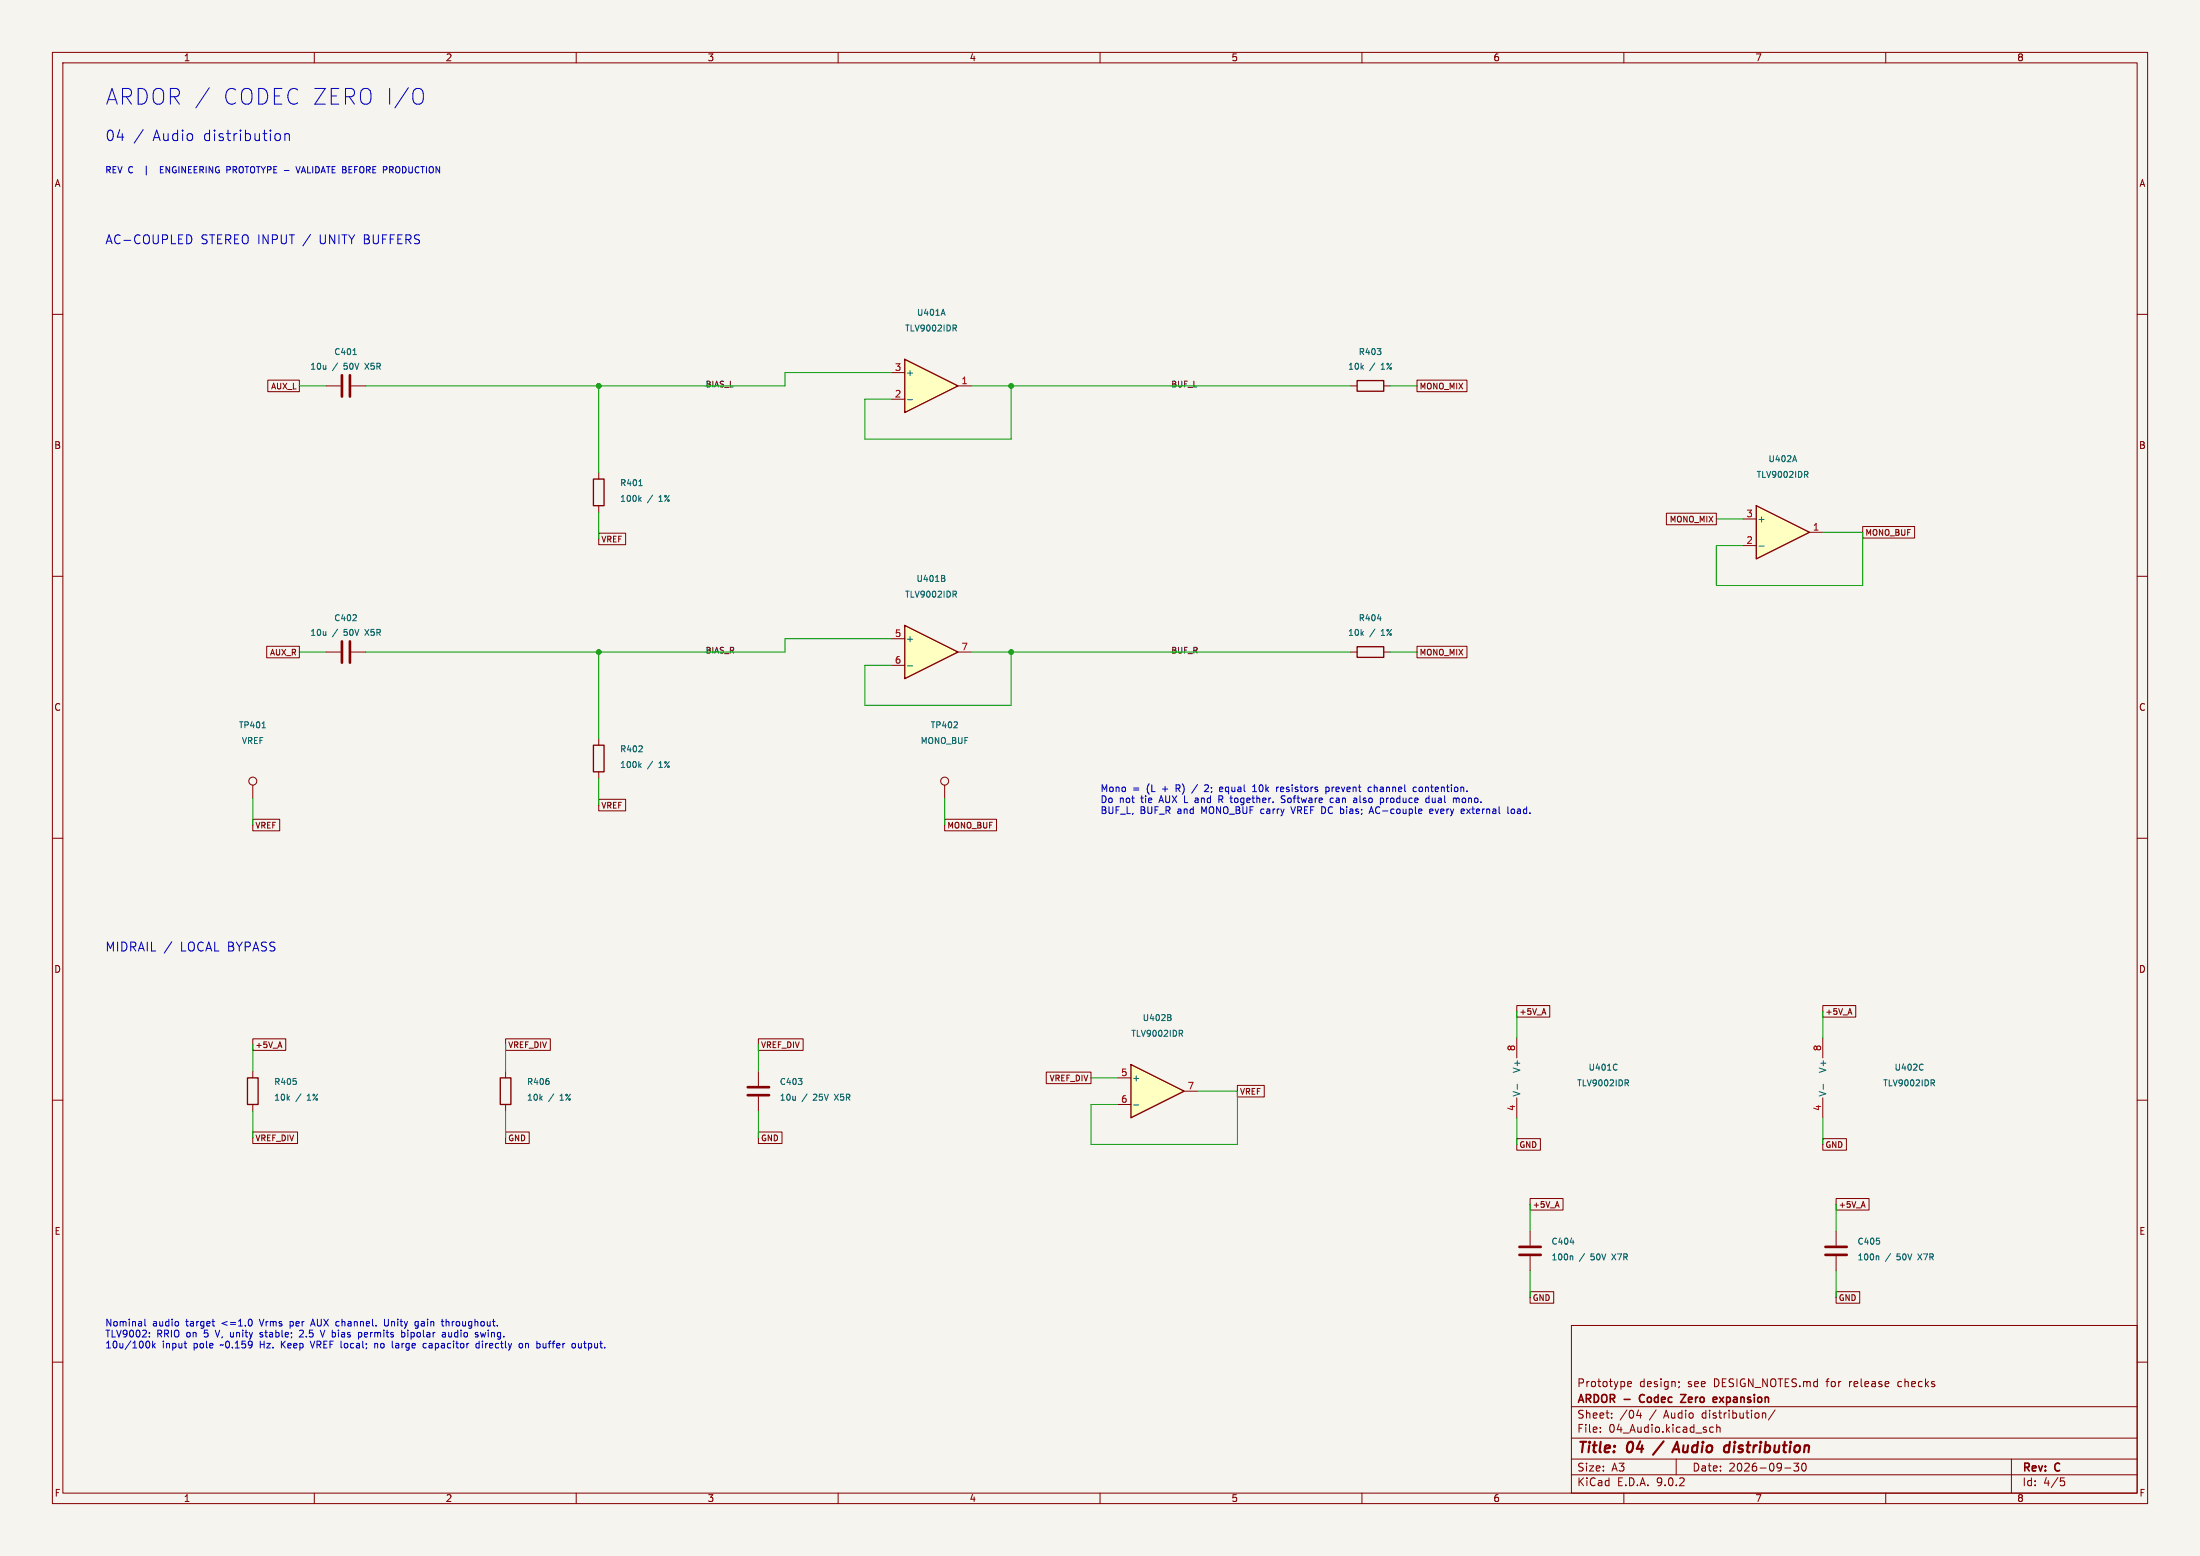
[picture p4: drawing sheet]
(kicad_sch (version 20250114) (generator "eeschema") (paper "A3") (title_block (title "04 / Audio distribution") (date "2026-09-30") (rev "C") (company "ARDOR - Codec Zero expansion") (comment 1 "Prototype design; see DESIGN_NOTES.md for release checks")) (lib_symbols (symbol "Ardor:C" (pin_numbers (hide yes)) (pin_names (offset 0.254)) (exclude_from_sim no) (in_bom yes) (on_board yes) (property "Reference" "C" (at 0.635 2.54 0) (effects (font (size 1.27 1.27)) (justify left))) (property "Value" "C" (at 0.635 -2.54 0) (effects (font (size 1.27 1.27)) (justify left))) (property "Footprint" "" (at 0.9652 -3.81 0) (effects (font (size 1.27 1.27)) (hide yes))) (property "Datasheet" "~" (at 0 0 0) (effects (font (size 1.27 1.27)) (hide yes))) (property "Description" "Unpolarized capacitor" (at 0 0 0) (effects (font (size 1.27 1.27)) (hide yes))) (property "ki_keywords" "cap capacitor" (at 0 0 0) (effects (font (size 1.27 1.27)) (hide yes))) (property "ki_fp_filters" "C_*" (at 0 0 0) (effects (font (size 1.27 1.27)) (hide yes))) (symbol "C_0_1" (polyline (pts (xy -2.032 0.762) (xy 2.032 0.762)) (stroke (width 0.508) (type default)) (fill (type none))) (polyline (pts (xy -2.032 -0.762) (xy 2.032 -0.762)) (stroke (width 0.508) (type default)) (fill (type none)))) (symbol "C_1_1" (pin passive line (at 0 3.81 270) (length 2.794) (name "~" (effects (font (size 1.27 1.27)))) (number "1" (effects (font (size 1.27 1.27))))) (pin passive line (at 0 -3.81 90) (length 2.794) (name "~" (effects (font (size 1.27 1.27)))) (number "2" (effects (font (size 1.27 1.27)))))) (embedded_fonts no))(symbol "Ardor:R" (pin_numbers (hide yes)) (pin_names (offset 0)) (exclude_from_sim no) (in_bom yes) (on_board yes) (property "Reference" "R" (at 2.032 0 90) (effects (font (size 1.27 1.27)))) (property "Value" "R" (at 0 0 90) (effects (font (size 1.27 1.27)))) (property "Footprint" "" (at -1.778 0 90) (effects (font (size 1.27 1.27)) (hide yes))) (property "Datasheet" "~" (at 0 0 0) (effects (font (size 1.27 1.27)) (hide yes))) (property "Description" "Resistor" (at 0 0 0) (effects (font (size 1.27 1.27)) (hide yes))) (property "ki_keywords" "R res resistor" (at 0 0 0) (effects (font (size 1.27 1.27)) (hide yes))) (property "ki_fp_filters" "R_*" (at 0 0 0) (effects (font (size 1.27 1.27)) (hide yes))) (symbol "R_0_1" (rectangle (start -1.016 -2.54) (end 1.016 2.54) (stroke (width 0.254) (type default)) (fill (type none)))) (symbol "R_1_1" (pin passive line (at 0 3.81 270) (length 1.27) (name "~" (effects (font (size 1.27 1.27)))) (number "1" (effects (font (size 1.27 1.27))))) (pin passive line (at 0 -3.81 90) (length 1.27) (name "~" (effects (font (size 1.27 1.27)))) (number "2" (effects (font (size 1.27 1.27)))))) (embedded_fonts no))(symbol "Ardor:TLV9002" (pin_names (offset 0.127)) (exclude_from_sim no) (in_bom yes) (on_board yes) (property "Reference" "U" (at 0 5.08 0) (effects (font (size 1.27 1.27)) (justify left))) (property "Value" "LM2904" (at 0 -5.08 0) (effects (font (size 1.27 1.27)) (justify left))) (property "Footprint" "" (at 0 0 0) (effects (font (size 1.27 1.27)) (hide yes))) (property "Datasheet" "http://www.ti.com/lit/ds/symlink/lm358.pdf" (at 0 0 0) (effects (font (size 1.27 1.27)) (hide yes))) (property "Description" "Dual Operational Amplifiers, DIP-8/SOIC-8/TSSOP-8/VSSOP-8" (at 0 0 0) (effects (font (size 1.27 1.27)) (hide yes))) (property "ki_locked" "" (at 0 0 0) (effects (font (size 1.27 1.27)))) (property "ki_keywords" "dual opamp" (at 0 0 0) (effects (font (size 1.27 1.27)) (hide yes))) (property "ki_fp_filters" "SOIC*3.9x4.9mm*P1.27mm* DIP*W7.62mm* TO*99* OnSemi*Micro8* TSSOP*3x3mm*P0.65mm* TSSOP*4.4x3mm*P0.65mm* MSOP*3x3mm*P0.65mm* SSOP*3.9x4.9mm*P0.635mm* LFCSP*2x2mm*P0.5mm* *SIP* SOIC*5.3x6.2mm*P1.27mm*" (at 0 0 0) (effects (font (size 1.27 1.27)) (hide yes))) (symbol "TLV9002_1_1" (polyline (pts (xy -5.08 5.08) (xy 5.08 0) (xy -5.08 -5.08) (xy -5.08 5.08)) (stroke (width 0.254) (type default)) (fill (type background))) (pin input line (at -7.62 2.54 0) (length 2.54) (name "+" (effects (font (size 1.27 1.27)))) (number "3" (effects (font (size 1.27 1.27))))) (pin input line (at -7.62 -2.54 0) (length 2.54) (name "-" (effects (font (size 1.27 1.27)))) (number "2" (effects (font (size 1.27 1.27))))) (pin output line (at 7.62 0 180) (length 2.54) (name "~" (effects (font (size 1.27 1.27)))) (number "1" (effects (font (size 1.27 1.27)))))) (symbol "TLV9002_2_1" (polyline (pts (xy -5.08 5.08) (xy 5.08 0) (xy -5.08 -5.08) (xy -5.08 5.08)) (stroke (width 0.254) (type default)) (fill (type background))) (pin input line (at -7.62 2.54 0) (length 2.54) (name "+" (effects (font (size 1.27 1.27)))) (number "5" (effects (font (size 1.27 1.27))))) (pin input line (at -7.62 -2.54 0) (length 2.54) (name "-" (effects (font (size 1.27 1.27)))) (number "6" (effects (font (size 1.27 1.27))))) (pin output line (at 7.62 0 180) (length 2.54) (name "~" (effects (font (size 1.27 1.27)))) (number "7" (effects (font (size 1.27 1.27)))))) (symbol "TLV9002_3_1" (pin power_in line (at -2.54 7.62 270) (length 3.81) (name "V+" (effects (font (size 1.27 1.27)))) (number "8" (effects (font (size 1.27 1.27))))) (pin power_in line (at -2.54 -7.62 90) (length 3.81) (name "V-" (effects (font (size 1.27 1.27)))) (number "4" (effects (font (size 1.27 1.27)))))) (embedded_fonts no))(symbol "Ardor:TestPoint" (pin_numbers (hide yes)) (pin_names (offset 0.762) (hide yes)) (exclude_from_sim no) (in_bom yes) (on_board yes) (property "Reference" "TP" (at 0 6.858 0) (effects (font (size 1.27 1.27)))) (property "Value" "TestPoint" (at 0 5.08 0) (effects (font (size 1.27 1.27)))) (property "Footprint" "" (at 5.08 0 0) (effects (font (size 1.27 1.27)) (hide yes))) (property "Datasheet" "~" (at 5.08 0 0) (effects (font (size 1.27 1.27)) (hide yes))) (property "Description" "test point" (at 0 0 0) (effects (font (size 1.27 1.27)) (hide yes))) (property "ki_keywords" "test point tp" (at 0 0 0) (effects (font (size 1.27 1.27)) (hide yes))) (property "ki_fp_filters" "Pin* Test*" (at 0 0 0) (effects (font (size 1.27 1.27)) (hide yes))) (symbol "TestPoint_0_1" (circle (center 0 3.302) (radius 0.762) (stroke (width 0) (type default)) (fill (type none)))) (symbol "TestPoint_1_1" (pin passive line (at 0 0 90) (length 2.54) (name "1" (effects (font (size 1.27 1.27)))) (number "1" (effects (font (size 1.27 1.27)))))) (embedded_fonts no)))(text "ARDOR / CODEC ZERO I/O" (at 20 17 0) (effects (font (size 3 3)) (justify left top)))(text "04 / Audio distribution" (at 20 25 0) (effects (font (size 2 2)) (justify left top)))(text "REV C  |  ENGINEERING PROTOTYPE - VALIDATE BEFORE PRODUCTION" (at 20 32 0) (effects (font (size 1.2 1.2)) (justify left top)))(text "AC-COUPLED STEREO INPUT / UNITY BUFFERS" (at 20 45 0) (effects (font (size 1.7 1.7)) (justify left top)))(symbol (lib_id "Ardor:C") (at 66.04 73.66 90) (unit 1) (in_bom yes) (on_board yes) (dnp no) (property "Reference" "C401" (at 66.04 67.16 90) (effects (font (size 1.15 1.15))))(property "Value" "10u / 50V X5R" (at 66.04 69.96 90) (effects (font (size 1.15 1.15))))(property "Footprint" "Capacitor_SMD:C_1206_3216Metric" (at 66.04 73.66 90) (effects (font (size 1.15 1.15)) (hide yes)))(property "Datasheet" "https://www.lcsc.com/datasheet/lcsc_datasheet_2304140030_Samsung-Electro-Mechanics-CL31A106KBHNNNE_C13585.pdf" (at 66.04 73.66 90) (effects (font (size 1.15 1.15)) (hide yes)))(property "MPN" "Samsung Electro-Mechanics CL31A106KBHNNNE" (at 66.04 73.66 90) (effects (font (size 1.15 1.15)) (hide yes)))(property "JLCPCB Part #" "C13585" (at 66.04 73.66 90) (effects (font (size 1.15 1.15)) (hide yes))) (pin "1")(pin "2"))(global_label "AUX_L" (shape passive) (at 57.15 73.66 180) (effects (font (size 1.1 1.1)) (justify right)) (property "Intersheetrefs" "${INTERSHEET_REFS}" (at 57.15 73.66 180) (effects (font (size 1 1)) (hide yes))))(symbol (lib_id "Ardor:R") (at 114.3 93.97999999999999 0) (unit 1) (in_bom yes) (on_board yes) (dnp no) (property "Reference" "R401" (at 118.3 92.17999999999999 0) (effects (font (size 1.15 1.15)) (justify left)))(property "Value" "100k / 1%" (at 118.3 95.17999999999999 0) (effects (font (size 1.15 1.15)) (justify left)))(property "Footprint" "Resistor_SMD:R_0603_1608Metric" (at 114.3 93.97999999999999 0) (effects (font (size 1.15 1.15)) (hide yes)))(property "Datasheet" "https://www.lcsc.com/datasheet/lcsc_datasheet_2206010045_UNI-ROYAL-Uniroyal-Elec-0603WAF1003T5E_C25803.pdf" (at 114.3 93.97999999999999 0) (effects (font (size 1.15 1.15)) (hide yes)))(property "MPN" "UNI-ROYAL 0603WAF1003T5E" (at 114.3 93.97999999999999 0) (effects (font (size 1.15 1.15)) (hide yes)))(property "JLCPCB Part #" "C25803" (at 114.3 93.97999999999999 0) (effects (font (size 1.15 1.15)) (hide yes))) (pin "1")(pin "2"))(global_label "VREF" (shape passive) (at 114.3 102.87 0) (effects (font (size 1.1 1.1)) (justify left)) (property "Intersheetrefs" "${INTERSHEET_REFS}" (at 114.3 102.87 0) (effects (font (size 1 1)) (hide yes))))(symbol (lib_id "Ardor:TLV9002") (at 177.8 73.66 0) (unit 1) (in_bom yes) (on_board yes) (dnp no) (property "Reference" "U401" (at 177.8 59.66 0) (effects (font (size 1.15 1.15))))(property "Value" "TLV9002IDR" (at 177.8 62.66 0) (effects (font (size 1.15 1.15))))(property "Footprint" "Package_SO:SOIC-8_3.9x4.9mm_P1.27mm" (at 177.8 73.66 0) (effects (font (size 1.15 1.15)) (hide yes)))(property "Datasheet" "https://www.lcsc.com/datasheet/lcsc_datasheet_2304140030_Texas-Instruments-TLV9002IDR_C398360.pdf" (at 177.8 73.66 0) (effects (font (size 1.15 1.15)) (hide yes)))(property "MPN" "Texas Instruments TLV9002IDR" (at 177.8 73.66 0) (effects (font (size 1.15 1.15)) (hide yes)))(property "JLCPCB Part #" "C398360" (at 177.8 73.66 0) (effects (font (size 1.15 1.15)) (hide yes))) (pin "3")(pin "2")(pin "1"))(symbol (lib_id "Ardor:R") (at 261.62 73.66 90) (unit 1) (in_bom yes) (on_board yes) (dnp no) (property "Reference" "R403" (at 261.62 67.16 90) (effects (font (size 1.15 1.15))))(property "Value" "10k / 1%" (at 261.62 69.96 90) (effects (font (size 1.15 1.15))))(property "Footprint" "Resistor_SMD:R_0603_1608Metric" (at 261.62 73.66 90) (effects (font (size 1.15 1.15)) (hide yes)))(property "Datasheet" "https://www.lcsc.com/datasheet/lcsc_datasheet_2206010045_UNI-ROYAL-Uniroyal-Elec-0603WAF1002T5E_C25804.pdf" (at 261.62 73.66 90) (effects (font (size 1.15 1.15)) (hide yes)))(property "MPN" "UNI-ROYAL 0603WAF1002T5E" (at 261.62 73.66 90) (effects (font (size 1.15 1.15)) (hide yes)))(property "JLCPCB Part #" "C25804" (at 261.62 73.66 90) (effects (font (size 1.15 1.15)) (hide yes))) (pin "1")(pin "2"))(global_label "MONO_MIX" (shape passive) (at 270.51 73.66 0) (effects (font (size 1.1 1.1)) (justify left)) (property "Intersheetrefs" "${INTERSHEET_REFS}" (at 270.51 73.66 0) (effects (font (size 1 1)) (hide yes))))(symbol (lib_id "Ardor:C") (at 66.04 124.46 90) (unit 1) (in_bom yes) (on_board yes) (dnp no) (property "Reference" "C402" (at 66.04 117.96 90) (effects (font (size 1.15 1.15))))(property "Value" "10u / 50V X5R" (at 66.04 120.75999999999999 90) (effects (font (size 1.15 1.15))))(property "Footprint" "Capacitor_SMD:C_1206_3216Metric" (at 66.04 124.46 90) (effects (font (size 1.15 1.15)) (hide yes)))(property "Datasheet" "https://www.lcsc.com/datasheet/lcsc_datasheet_2304140030_Samsung-Electro-Mechanics-CL31A106KBHNNNE_C13585.pdf" (at 66.04 124.46 90) (effects (font (size 1.15 1.15)) (hide yes)))(property "MPN" "Samsung Electro-Mechanics CL31A106KBHNNNE" (at 66.04 124.46 90) (effects (font (size 1.15 1.15)) (hide yes)))(property "JLCPCB Part #" "C13585" (at 66.04 124.46 90) (effects (font (size 1.15 1.15)) (hide yes))) (pin "1")(pin "2"))(global_label "AUX_R" (shape passive) (at 57.15 124.46 180) (effects (font (size 1.1 1.1)) (justify right)) (property "Intersheetrefs" "${INTERSHEET_REFS}" (at 57.15 124.46 180) (effects (font (size 1 1)) (hide yes))))(symbol (lib_id "Ardor:R") (at 114.3 144.78 0) (unit 1) (in_bom yes) (on_board yes) (dnp no) (property "Reference" "R402" (at 118.3 142.98 0) (effects (font (size 1.15 1.15)) (justify left)))(property "Value" "100k / 1%" (at 118.3 145.98 0) (effects (font (size 1.15 1.15)) (justify left)))(property "Footprint" "Resistor_SMD:R_0603_1608Metric" (at 114.3 144.78 0) (effects (font (size 1.15 1.15)) (hide yes)))(property "Datasheet" "https://www.lcsc.com/datasheet/lcsc_datasheet_2206010045_UNI-ROYAL-Uniroyal-Elec-0603WAF1003T5E_C25803.pdf" (at 114.3 144.78 0) (effects (font (size 1.15 1.15)) (hide yes)))(property "MPN" "UNI-ROYAL 0603WAF1003T5E" (at 114.3 144.78 0) (effects (font (size 1.15 1.15)) (hide yes)))(property "JLCPCB Part #" "C25803" (at 114.3 144.78 0) (effects (font (size 1.15 1.15)) (hide yes))) (pin "1")(pin "2"))(global_label "VREF" (shape passive) (at 114.3 153.67 0) (effects (font (size 1.1 1.1)) (justify left)) (property "Intersheetrefs" "${INTERSHEET_REFS}" (at 114.3 153.67 0) (effects (font (size 1 1)) (hide yes))))(symbol (lib_id "Ardor:TLV9002") (at 177.8 124.46 0) (unit 2) (in_bom yes) (on_board yes) (dnp no) (property "Reference" "U401" (at 177.8 110.46 0) (effects (font (size 1.15 1.15))))(property "Value" "TLV9002IDR" (at 177.8 113.46 0) (effects (font (size 1.15 1.15))))(property "Footprint" "Package_SO:SOIC-8_3.9x4.9mm_P1.27mm" (at 177.8 124.46 0) (effects (font (size 1.15 1.15)) (hide yes)))(property "Datasheet" "https://www.lcsc.com/datasheet/lcsc_datasheet_2304140030_Texas-Instruments-TLV9002IDR_C398360.pdf" (at 177.8 124.46 0) (effects (font (size 1.15 1.15)) (hide yes)))(property "MPN" "Texas Instruments TLV9002IDR" (at 177.8 124.46 0) (effects (font (size 1.15 1.15)) (hide yes)))(property "JLCPCB Part #" "C398360" (at 177.8 124.46 0) (effects (font (size 1.15 1.15)) (hide yes))) (pin "5")(pin "6")(pin "7"))(symbol (lib_id "Ardor:R") (at 261.62 124.46 90) (unit 1) (in_bom yes) (on_board yes) (dnp no) (property "Reference" "R404" (at 261.62 117.96 90) (effects (font (size 1.15 1.15))))(property "Value" "10k / 1%" (at 261.62 120.75999999999999 90) (effects (font (size 1.15 1.15))))(property "Footprint" "Resistor_SMD:R_0603_1608Metric" (at 261.62 124.46 90) (effects (font (size 1.15 1.15)) (hide yes)))(property "Datasheet" "https://www.lcsc.com/datasheet/lcsc_datasheet_2206010045_UNI-ROYAL-Uniroyal-Elec-0603WAF1002T5E_C25804.pdf" (at 261.62 124.46 90) (effects (font (size 1.15 1.15)) (hide yes)))(property "MPN" "UNI-ROYAL 0603WAF1002T5E" (at 261.62 124.46 90) (effects (font (size 1.15 1.15)) (hide yes)))(property "JLCPCB Part #" "C25804" (at 261.62 124.46 90) (effects (font (size 1.15 1.15)) (hide yes))) (pin "1")(pin "2"))(global_label "MONO_MIX" (shape passive) (at 270.51 124.46 0) (effects (font (size 1.1 1.1)) (justify left)) (property "Intersheetrefs" "${INTERSHEET_REFS}" (at 270.51 124.46 0) (effects (font (size 1 1)) (hide yes))))(symbol (lib_id "Ardor:TLV9002") (at 340.36 101.6 0) (unit 1) (in_bom yes) (on_board yes) (dnp no) (property "Reference" "U402" (at 340.36 87.6 0) (effects (font (size 1.15 1.15))))(property "Value" "TLV9002IDR" (at 340.36 90.6 0) (effects (font (size 1.15 1.15))))(property "Footprint" "Package_SO:SOIC-8_3.9x4.9mm_P1.27mm" (at 340.36 101.6 0) (effects (font (size 1.15 1.15)) (hide yes)))(property "Datasheet" "https://www.lcsc.com/datasheet/lcsc_datasheet_2304140030_Texas-Instruments-TLV9002IDR_C398360.pdf" (at 340.36 101.6 0) (effects (font (size 1.15 1.15)) (hide yes)))(property "MPN" "Texas Instruments TLV9002IDR" (at 340.36 101.6 0) (effects (font (size 1.15 1.15)) (hide yes)))(property "JLCPCB Part #" "C398360" (at 340.36 101.6 0) (effects (font (size 1.15 1.15)) (hide yes))) (pin "3")(pin "2")(pin "1"))(global_label "MONO_MIX" (shape passive) (at 327.66 99.06 180) (effects (font (size 1.1 1.1)) (justify right)) (property "Intersheetrefs" "${INTERSHEET_REFS}" (at 327.66 99.06 180) (effects (font (size 1 1)) (hide yes))))(global_label "MONO_BUF" (shape passive) (at 355.6 101.6 0) (effects (font (size 1.1 1.1)) (justify left)) (property "Intersheetrefs" "${INTERSHEET_REFS}" (at 355.6 101.6 0) (effects (font (size 1 1)) (hide yes))))(text "Mono = (L + R) / 2; equal 10k resistors prevent channel contention.\nDo not tie AUX L and R together. Software can also produce dual mono.\nBUF_L, BUF_R and MONO_BUF carry VREF DC bias; AC-couple every external load." (at 210 150 0) (effects (font (size 1.3 1.3)) (justify left top)))(text "MIDRAIL / LOCAL BYPASS" (at 20 180 0) (effects (font (size 1.7 1.7)) (justify left top)))(symbol (lib_id "Ardor:R") (at 48.26 208.28 0) (unit 1) (in_bom yes) (on_board yes) (dnp no) (property "Reference" "R405" (at 52.26 206.48 0) (effects (font (size 1.15 1.15)) (justify left)))(property "Value" "10k / 1%" (at 52.26 209.48 0) (effects (font (size 1.15 1.15)) (justify left)))(property "Footprint" "Resistor_SMD:R_0603_1608Metric" (at 48.26 208.28 0) (effects (font (size 1.15 1.15)) (hide yes)))(property "Datasheet" "https://www.lcsc.com/datasheet/lcsc_datasheet_2206010045_UNI-ROYAL-Uniroyal-Elec-0603WAF1002T5E_C25804.pdf" (at 48.26 208.28 0) (effects (font (size 1.15 1.15)) (hide yes)))(property "MPN" "UNI-ROYAL 0603WAF1002T5E" (at 48.26 208.28 0) (effects (font (size 1.15 1.15)) (hide yes)))(property "JLCPCB Part #" "C25804" (at 48.26 208.28 0) (effects (font (size 1.15 1.15)) (hide yes))) (pin "1")(pin "2"))(global_label "+5V_A" (shape passive) (at 48.26 199.39 0) (effects (font (size 1.1 1.1)) (justify left)) (property "Intersheetrefs" "${INTERSHEET_REFS}" (at 48.26 199.39 0) (effects (font (size 1 1)) (hide yes))))(global_label "VREF_DIV" (shape passive) (at 48.26 217.17 0) (effects (font (size 1.1 1.1)) (justify left)) (property "Intersheetrefs" "${INTERSHEET_REFS}" (at 48.26 217.17 0) (effects (font (size 1 1)) (hide yes))))(symbol (lib_id "Ardor:R") (at 96.52 208.28 0) (unit 1) (in_bom yes) (on_board yes) (dnp no) (property "Reference" "R406" (at 100.52 206.48 0) (effects (font (size 1.15 1.15)) (justify left)))(property "Value" "10k / 1%" (at 100.52 209.48 0) (effects (font (size 1.15 1.15)) (justify left)))(property "Footprint" "Resistor_SMD:R_0603_1608Metric" (at 96.52 208.28 0) (effects (font (size 1.15 1.15)) (hide yes)))(property "Datasheet" "https://www.lcsc.com/datasheet/lcsc_datasheet_2206010045_UNI-ROYAL-Uniroyal-Elec-0603WAF1002T5E_C25804.pdf" (at 96.52 208.28 0) (effects (font (size 1.15 1.15)) (hide yes)))(property "MPN" "UNI-ROYAL 0603WAF1002T5E" (at 96.52 208.28 0) (effects (font (size 1.15 1.15)) (hide yes)))(property "JLCPCB Part #" "C25804" (at 96.52 208.28 0) (effects (font (size 1.15 1.15)) (hide yes))) (pin "1")(pin "2"))(global_label "VREF_DIV" (shape passive) (at 96.52 199.39 0) (effects (font (size 1.1 1.1)) (justify left)) (property "Intersheetrefs" "${INTERSHEET_REFS}" (at 96.52 199.39 0) (effects (font (size 1 1)) (hide yes))))(global_label "GND" (shape passive) (at 96.52 217.17 0) (effects (font (size 1.1 1.1)) (justify left)) (property "Intersheetrefs" "${INTERSHEET_REFS}" (at 96.52 217.17 0) (effects (font (size 1 1)) (hide yes))))(symbol (lib_id "Ardor:C") (at 144.78 208.28 0) (unit 1) (in_bom yes) (on_board yes) (dnp no) (property "Reference" "C403" (at 148.78 206.48 0) (effects (font (size 1.15 1.15)) (justify left)))(property "Value" "10u / 25V X5R" (at 148.78 209.48 0) (effects (font (size 1.15 1.15)) (justify left)))(property "Footprint" "Capacitor_SMD:C_0805_2012Metric" (at 144.78 208.28 0) (effects (font (size 1.15 1.15)) (hide yes)))(property "Datasheet" "https://www.lcsc.com/datasheet/lcsc_datasheet_2304140030_Samsung-Electro-Mechanics-CL21A106KAYNNNE_C15850.pdf" (at 144.78 208.28 0) (effects (font (size 1.15 1.15)) (hide yes)))(property "MPN" "Samsung Electro-Mechanics CL21A106KAYNNNE" (at 144.78 208.28 0) (effects (font (size 1.15 1.15)) (hide yes)))(property "JLCPCB Part #" "C15850" (at 144.78 208.28 0) (effects (font (size 1.15 1.15)) (hide yes))) (pin "1")(pin "2"))(global_label "VREF_DIV" (shape passive) (at 144.78 199.39 0) (effects (font (size 1.1 1.1)) (justify left)) (property "Intersheetrefs" "${INTERSHEET_REFS}" (at 144.78 199.39 0) (effects (font (size 1 1)) (hide yes))))(global_label "GND" (shape passive) (at 144.78 217.17 0) (effects (font (size 1.1 1.1)) (justify left)) (property "Intersheetrefs" "${INTERSHEET_REFS}" (at 144.78 217.17 0) (effects (font (size 1 1)) (hide yes))))(symbol (lib_id "Ardor:TLV9002") (at 220.98 208.28 0) (unit 2) (in_bom yes) (on_board yes) (dnp no) (property "Reference" "U402" (at 220.98 194.28 0) (effects (font (size 1.15 1.15))))(property "Value" "TLV9002IDR" (at 220.98 197.28 0) (effects (font (size 1.15 1.15))))(property "Footprint" "Package_SO:SOIC-8_3.9x4.9mm_P1.27mm" (at 220.98 208.28 0) (effects (font (size 1.15 1.15)) (hide yes)))(property "Datasheet" "https://www.lcsc.com/datasheet/lcsc_datasheet_2304140030_Texas-Instruments-TLV9002IDR_C398360.pdf" (at 220.98 208.28 0) (effects (font (size 1.15 1.15)) (hide yes)))(property "MPN" "Texas Instruments TLV9002IDR" (at 220.98 208.28 0) (effects (font (size 1.15 1.15)) (hide yes)))(property "JLCPCB Part #" "C398360" (at 220.98 208.28 0) (effects (font (size 1.15 1.15)) (hide yes))) (pin "5")(pin "6")(pin "7"))(global_label "VREF_DIV" (shape passive) (at 208.28 205.74 180) (effects (font (size 1.1 1.1)) (justify right)) (property "Intersheetrefs" "${INTERSHEET_REFS}" (at 208.28 205.74 180) (effects (font (size 1 1)) (hide yes))))(global_label "VREF" (shape passive) (at 236.22 208.28 0) (effects (font (size 1.1 1.1)) (justify left)) (property "Intersheetrefs" "${INTERSHEET_REFS}" (at 236.22 208.28 0) (effects (font (size 1 1)) (hide yes))))(symbol (lib_id "Ardor:TLV9002") (at 292.1 205.74 0) (unit 3) (in_bom yes) (on_board yes) (dnp no) (property "Reference" "U401" (at 306.1 203.74 0) (effects (font (size 1.15 1.15))))(property "Value" "TLV9002IDR" (at 306.1 206.74 0) (effects (font (size 1.15 1.15))))(property "Footprint" "Package_SO:SOIC-8_3.9x4.9mm_P1.27mm" (at 292.1 205.74 0) (effects (font (size 1.15 1.15)) (hide yes)))(property "Datasheet" "https://www.lcsc.com/datasheet/lcsc_datasheet_2304140030_Texas-Instruments-TLV9002IDR_C398360.pdf" (at 292.1 205.74 0) (effects (font (size 1.15 1.15)) (hide yes)))(property "MPN" "Texas Instruments TLV9002IDR" (at 292.1 205.74 0) (effects (font (size 1.15 1.15)) (hide yes)))(property "JLCPCB Part #" "C398360" (at 292.1 205.74 0) (effects (font (size 1.15 1.15)) (hide yes))) (pin "8")(pin "4"))(global_label "+5V_A" (shape passive) (at 289.56 193.04 0) (effects (font (size 1.1 1.1)) (justify left)) (property "Intersheetrefs" "${INTERSHEET_REFS}" (at 289.56 193.04 0) (effects (font (size 1 1)) (hide yes))))(global_label "GND" (shape passive) (at 289.56 218.44 0) (effects (font (size 1.1 1.1)) (justify left)) (property "Intersheetrefs" "${INTERSHEET_REFS}" (at 289.56 218.44 0) (effects (font (size 1 1)) (hide yes))))(symbol (lib_id "Ardor:TLV9002") (at 350.52 205.74 0) (unit 3) (in_bom yes) (on_board yes) (dnp no) (property "Reference" "U402" (at 364.52 203.74 0) (effects (font (size 1.15 1.15))))(property "Value" "TLV9002IDR" (at 364.52 206.74 0) (effects (font (size 1.15 1.15))))(property "Footprint" "Package_SO:SOIC-8_3.9x4.9mm_P1.27mm" (at 350.52 205.74 0) (effects (font (size 1.15 1.15)) (hide yes)))(property "Datasheet" "https://www.lcsc.com/datasheet/lcsc_datasheet_2304140030_Texas-Instruments-TLV9002IDR_C398360.pdf" (at 350.52 205.74 0) (effects (font (size 1.15 1.15)) (hide yes)))(property "MPN" "Texas Instruments TLV9002IDR" (at 350.52 205.74 0) (effects (font (size 1.15 1.15)) (hide yes)))(property "JLCPCB Part #" "C398360" (at 350.52 205.74 0) (effects (font (size 1.15 1.15)) (hide yes))) (pin "8")(pin "4"))(global_label "+5V_A" (shape passive) (at 347.98 193.04 0) (effects (font (size 1.1 1.1)) (justify left)) (property "Intersheetrefs" "${INTERSHEET_REFS}" (at 347.98 193.04 0) (effects (font (size 1 1)) (hide yes))))(global_label "GND" (shape passive) (at 347.98 218.44 0) (effects (font (size 1.1 1.1)) (justify left)) (property "Intersheetrefs" "${INTERSHEET_REFS}" (at 347.98 218.44 0) (effects (font (size 1 1)) (hide yes))))(symbol (lib_id "Ardor:C") (at 292.1 238.76 0) (unit 1) (in_bom yes) (on_board yes) (dnp no) (property "Reference" "C404" (at 296.1 236.95999999999998 0) (effects (font (size 1.15 1.15)) (justify left)))(property "Value" "100n / 50V X7R" (at 296.1 239.95999999999998 0) (effects (font (size 1.15 1.15)) (justify left)))(property "Footprint" "Capacitor_SMD:C_0603_1608Metric" (at 292.1 238.76 0) (effects (font (size 1.15 1.15)) (hide yes)))(property "Datasheet" "https://www.lcsc.com/datasheet/lcsc_datasheet_2211101700_YAGEO-CC0603KRX7R9BB104_C14663.pdf" (at 292.1 238.76 0) (effects (font (size 1.15 1.15)) (hide yes)))(property "MPN" "YAGEO CC0603KRX7R9BB104" (at 292.1 238.76 0) (effects (font (size 1.15 1.15)) (hide yes)))(property "JLCPCB Part #" "C14663" (at 292.1 238.76 0) (effects (font (size 1.15 1.15)) (hide yes))) (pin "1")(pin "2"))(global_label "+5V_A" (shape passive) (at 292.1 229.87 0) (effects (font (size 1.1 1.1)) (justify left)) (property "Intersheetrefs" "${INTERSHEET_REFS}" (at 292.1 229.87 0) (effects (font (size 1 1)) (hide yes))))(global_label "GND" (shape passive) (at 292.1 247.65 0) (effects (font (size 1.1 1.1)) (justify left)) (property "Intersheetrefs" "${INTERSHEET_REFS}" (at 292.1 247.65 0) (effects (font (size 1 1)) (hide yes))))(symbol (lib_id "Ardor:C") (at 350.52 238.76 0) (unit 1) (in_bom yes) (on_board yes) (dnp no) (property "Reference" "C405" (at 354.52 236.95999999999998 0) (effects (font (size 1.15 1.15)) (justify left)))(property "Value" "100n / 50V X7R" (at 354.52 239.95999999999998 0) (effects (font (size 1.15 1.15)) (justify left)))(property "Footprint" "Capacitor_SMD:C_0603_1608Metric" (at 350.52 238.76 0) (effects (font (size 1.15 1.15)) (hide yes)))(property "Datasheet" "https://www.lcsc.com/datasheet/lcsc_datasheet_2211101700_YAGEO-CC0603KRX7R9BB104_C14663.pdf" (at 350.52 238.76 0) (effects (font (size 1.15 1.15)) (hide yes)))(property "MPN" "YAGEO CC0603KRX7R9BB104" (at 350.52 238.76 0) (effects (font (size 1.15 1.15)) (hide yes)))(property "JLCPCB Part #" "C14663" (at 350.52 238.76 0) (effects (font (size 1.15 1.15)) (hide yes))) (pin "1")(pin "2"))(global_label "+5V_A" (shape passive) (at 350.52 229.87 0) (effects (font (size 1.1 1.1)) (justify left)) (property "Intersheetrefs" "${INTERSHEET_REFS}" (at 350.52 229.87 0) (effects (font (size 1 1)) (hide yes))))(global_label "GND" (shape passive) (at 350.52 247.65 0) (effects (font (size 1.1 1.1)) (justify left)) (property "Intersheetrefs" "${INTERSHEET_REFS}" (at 350.52 247.65 0) (effects (font (size 1 1)) (hide yes))))(text "Nominal audio target <=1.0 Vrms per AUX channel. Unity gain throughout.\nTLV9002: RRIO on 5 V, unity stable; 2.5 V bias permits bipolar audio swing.\n10u/100k input pole ~0.159 Hz. Keep VREF local; no large capacitor directly on buffer output." (at 20 252 0) (effects (font (size 1.3 1.3)) (justify left top)))(symbol (lib_id "Ardor:TestPoint") (at 48.26 152.4 0) (unit 1) (in_bom yes) (on_board yes) (dnp no) (property "Reference" "TP401" (at 48.26 138.4 0) (effects (font (size 1.15 1.15))))(property "Value" "VREF" (at 48.26 141.4 0) (effects (font (size 1.15 1.15))))(property "Footprint" "TestPoint:TestPoint_Pad_D1.5mm" (at 48.26 152.4 0) (effects (font (size 1.15 1.15)) (hide yes)))(property "Datasheet" "" (at 48.26 152.4 0) (effects (font (size 1.15 1.15)) (hide yes)))(property "MPN" "" (at 48.26 152.4 0) (effects (font (size 1.15 1.15)) (hide yes)))(property "JLCPCB Part #" "" (at 48.26 152.4 0) (effects (font (size 1.15 1.15)) (hide yes))) (pin "1"))(global_label "VREF" (shape passive) (at 48.26 157.48 0) (effects (font (size 1.1 1.1)) (justify left)) (property "Intersheetrefs" "${INTERSHEET_REFS}" (at 48.26 157.48 0) (effects (font (size 1 1)) (hide yes))))(symbol (lib_id "Ardor:TestPoint") (at 180.34 152.4 0) (unit 1) (in_bom yes) (on_board yes) (dnp no) (property "Reference" "TP402" (at 180.34 138.4 0) (effects (font (size 1.15 1.15))))(property "Value" "MONO_BUF" (at 180.34 141.4 0) (effects (font (size 1.15 1.15))))(property "Footprint" "TestPoint:TestPoint_Pad_D1.5mm" (at 180.34 152.4 0) (effects (font (size 1.15 1.15)) (hide yes)))(property "Datasheet" "" (at 180.34 152.4 0) (effects (font (size 1.15 1.15)) (hide yes)))(property "MPN" "" (at 180.34 152.4 0) (effects (font (size 1.15 1.15)) (hide yes)))(property "JLCPCB Part #" "" (at 180.34 152.4 0) (effects (font (size 1.15 1.15)) (hide yes))) (pin "1"))(global_label "MONO_BUF" (shape passive) (at 180.34 157.48 0) (effects (font (size 1.1 1.1)) (justify left)) (property "Intersheetrefs" "${INTERSHEET_REFS}" (at 180.34 157.48 0) (effects (font (size 1 1)) (hide yes))))(junction (at 114.3 73.66) (diameter 0) (color 0 0 0 0))(label "BIAS_L" (at 134.62 73.66 0) (effects (font (size 1.1 1.1)) (justify left)))(label "BUF_L" (at 223.52 73.66 0) (effects (font (size 1.1 1.1)) (justify left)))(junction (at 193.04 73.66) (diameter 0) (color 0 0 0 0))(junction (at 114.3 124.46) (diameter 0) (color 0 0 0 0))(label "BIAS_R" (at 134.62 124.46 0) (effects (font (size 1.1 1.1)) (justify left)))(label "BUF_R" (at 223.52 124.46 0) (effects (font (size 1.1 1.1)) (justify left)))(junction (at 193.04 124.46) (diameter 0) (color 0 0 0 0))(wire (pts (xy 57.15 73.66) (xy 62.23 73.66)) (stroke (width 0) (type default)))(wire (pts (xy 114.3 97.79) (xy 114.3 102.87)) (stroke (width 0) (type default)))(wire (pts (xy 185.42 73.66) (xy 193.04 73.66)) (stroke (width 0) (type default)))(wire (pts (xy 193.04 73.66) (xy 193.04 83.82)) (stroke (width 0) (type default)))(wire (pts (xy 165.1 83.82) (xy 193.04 83.82)) (stroke (width 0) (type default)))(wire (pts (xy 165.1 76.2) (xy 165.1 83.82)) (stroke (width 0) (type default)))(wire (pts (xy 165.1 76.2) (xy 170.18 76.2)) (stroke (width 0) (type default)))(wire (pts (xy 265.43 73.66) (xy 270.51 73.66)) (stroke (width 0) (type default)))(wire (pts (xy 57.15 124.46) (xy 62.23 124.46)) (stroke (width 0) (type default)))(wire (pts (xy 114.3 148.59) (xy 114.3 153.67)) (stroke (width 0) (type default)))(wire (pts (xy 185.42 124.46) (xy 193.04 124.46)) (stroke (width 0) (type default)))(wire (pts (xy 193.04 124.46) (xy 193.04 134.62)) (stroke (width 0) (type default)))(wire (pts (xy 165.1 134.62) (xy 193.04 134.62)) (stroke (width 0) (type default)))(wire (pts (xy 165.1 127.0) (xy 165.1 134.62)) (stroke (width 0) (type default)))(wire (pts (xy 165.1 127.0) (xy 170.18 127.0)) (stroke (width 0) (type default)))(wire (pts (xy 265.43 124.46) (xy 270.51 124.46)) (stroke (width 0) (type default)))(wire (pts (xy 327.66 99.06) (xy 332.74 99.06)) (stroke (width 0) (type default)))(wire (pts (xy 347.98 101.6) (xy 355.6 101.6)) (stroke (width 0) (type default)))(wire (pts (xy 355.6 101.6) (xy 355.6 111.75999999999999)) (stroke (width 0) (type default)))(wire (pts (xy 327.66 111.75999999999999) (xy 355.6 111.75999999999999)) (stroke (width 0) (type default)))(wire (pts (xy 327.66 104.14) (xy 327.66 111.75999999999999)) (stroke (width 0) (type default)))(wire (pts (xy 327.66 104.14) (xy 332.74 104.14)) (stroke (width 0) (type default)))(wire (pts (xy 48.26 199.39) (xy 48.26 204.47)) (stroke (width 0) (type default)))(wire (pts (xy 48.26 212.09) (xy 48.26 217.17)) (stroke (width 0) (type default)))(wire (pts (xy 96.52 199.39) (xy 96.52 204.47)) (stroke (width 0) (type default)))(wire (pts (xy 96.52 212.09) (xy 96.52 217.17)) (stroke (width 0) (type default)))(wire (pts (xy 144.78 199.39) (xy 144.78 204.47)) (stroke (width 0) (type default)))(wire (pts (xy 144.78 212.09) (xy 144.78 217.17)) (stroke (width 0) (type default)))(wire (pts (xy 208.28 205.74) (xy 213.36 205.74)) (stroke (width 0) (type default)))(wire (pts (xy 228.6 208.28) (xy 236.22 208.28)) (stroke (width 0) (type default)))(wire (pts (xy 236.22 208.28) (xy 236.22 218.44)) (stroke (width 0) (type default)))(wire (pts (xy 208.28 218.44) (xy 236.22 218.44)) (stroke (width 0) (type default)))(wire (pts (xy 208.28 210.82) (xy 208.28 218.44)) (stroke (width 0) (type default)))(wire (pts (xy 208.28 210.82) (xy 213.36 210.82)) (stroke (width 0) (type default)))(wire (pts (xy 289.56 193.04) (xy 289.56 198.12)) (stroke (width 0) (type default)))(wire (pts (xy 289.56 213.36) (xy 289.56 218.44)) (stroke (width 0) (type default)))(wire (pts (xy 347.98 193.04) (xy 347.98 198.12)) (stroke (width 0) (type default)))(wire (pts (xy 347.98 213.36) (xy 347.98 218.44)) (stroke (width 0) (type default)))(wire (pts (xy 292.1 229.87) (xy 292.1 234.95)) (stroke (width 0) (type default)))(wire (pts (xy 292.1 242.57) (xy 292.1 247.65)) (stroke (width 0) (type default)))(wire (pts (xy 350.52 229.87) (xy 350.52 234.95)) (stroke (width 0) (type default)))(wire (pts (xy 350.52 242.57) (xy 350.52 247.65)) (stroke (width 0) (type default)))(wire (pts (xy 48.26 152.4) (xy 48.26 157.48)) (stroke (width 0) (type default)))(wire (pts (xy 180.34 152.4) (xy 180.34 157.48)) (stroke (width 0) (type default)))(wire (pts (xy 69.85 73.66) (xy 114.3 73.66)) (stroke (width 0) (type default)))(wire (pts (xy 114.3 73.66) (xy 134.62 73.66)) (stroke (width 0) (type default)))(wire (pts (xy 134.62 73.66) (xy 149.86 73.66)) (stroke (width 0) (type default)))(wire (pts (xy 149.86 71.12) (xy 149.86 73.66)) (stroke (width 0) (type default)))(wire (pts (xy 149.86 71.12) (xy 170.18 71.12)) (stroke (width 0) (type default)))(wire (pts (xy 114.3 73.66) (xy 114.3 90.17)) (stroke (width 0) (type default)))(wire (pts (xy 193.04 73.66) (xy 223.52 73.66)) (stroke (width 0) (type default)))(wire (pts (xy 223.52 73.66) (xy 257.81 73.66)) (stroke (width 0) (type default)))(wire (pts (xy 69.85 124.46) (xy 114.3 124.46)) (stroke (width 0) (type default)))(wire (pts (xy 114.3 124.46) (xy 134.62 124.46)) (stroke (width 0) (type default)))(wire (pts (xy 134.62 124.46) (xy 149.86 124.46)) (stroke (width 0) (type default)))(wire (pts (xy 149.86 121.92) (xy 149.86 124.46)) (stroke (width 0) (type default)))(wire (pts (xy 149.86 121.92) (xy 170.18 121.92)) (stroke (width 0) (type default)))(wire (pts (xy 114.3 124.46) (xy 114.3 140.97)) (stroke (width 0) (type default)))(wire (pts (xy 193.04 124.46) (xy 223.52 124.46)) (stroke (width 0) (type default)))(wire (pts (xy 223.52 124.46) (xy 257.81 124.46)) (stroke (width 0) (type default))))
